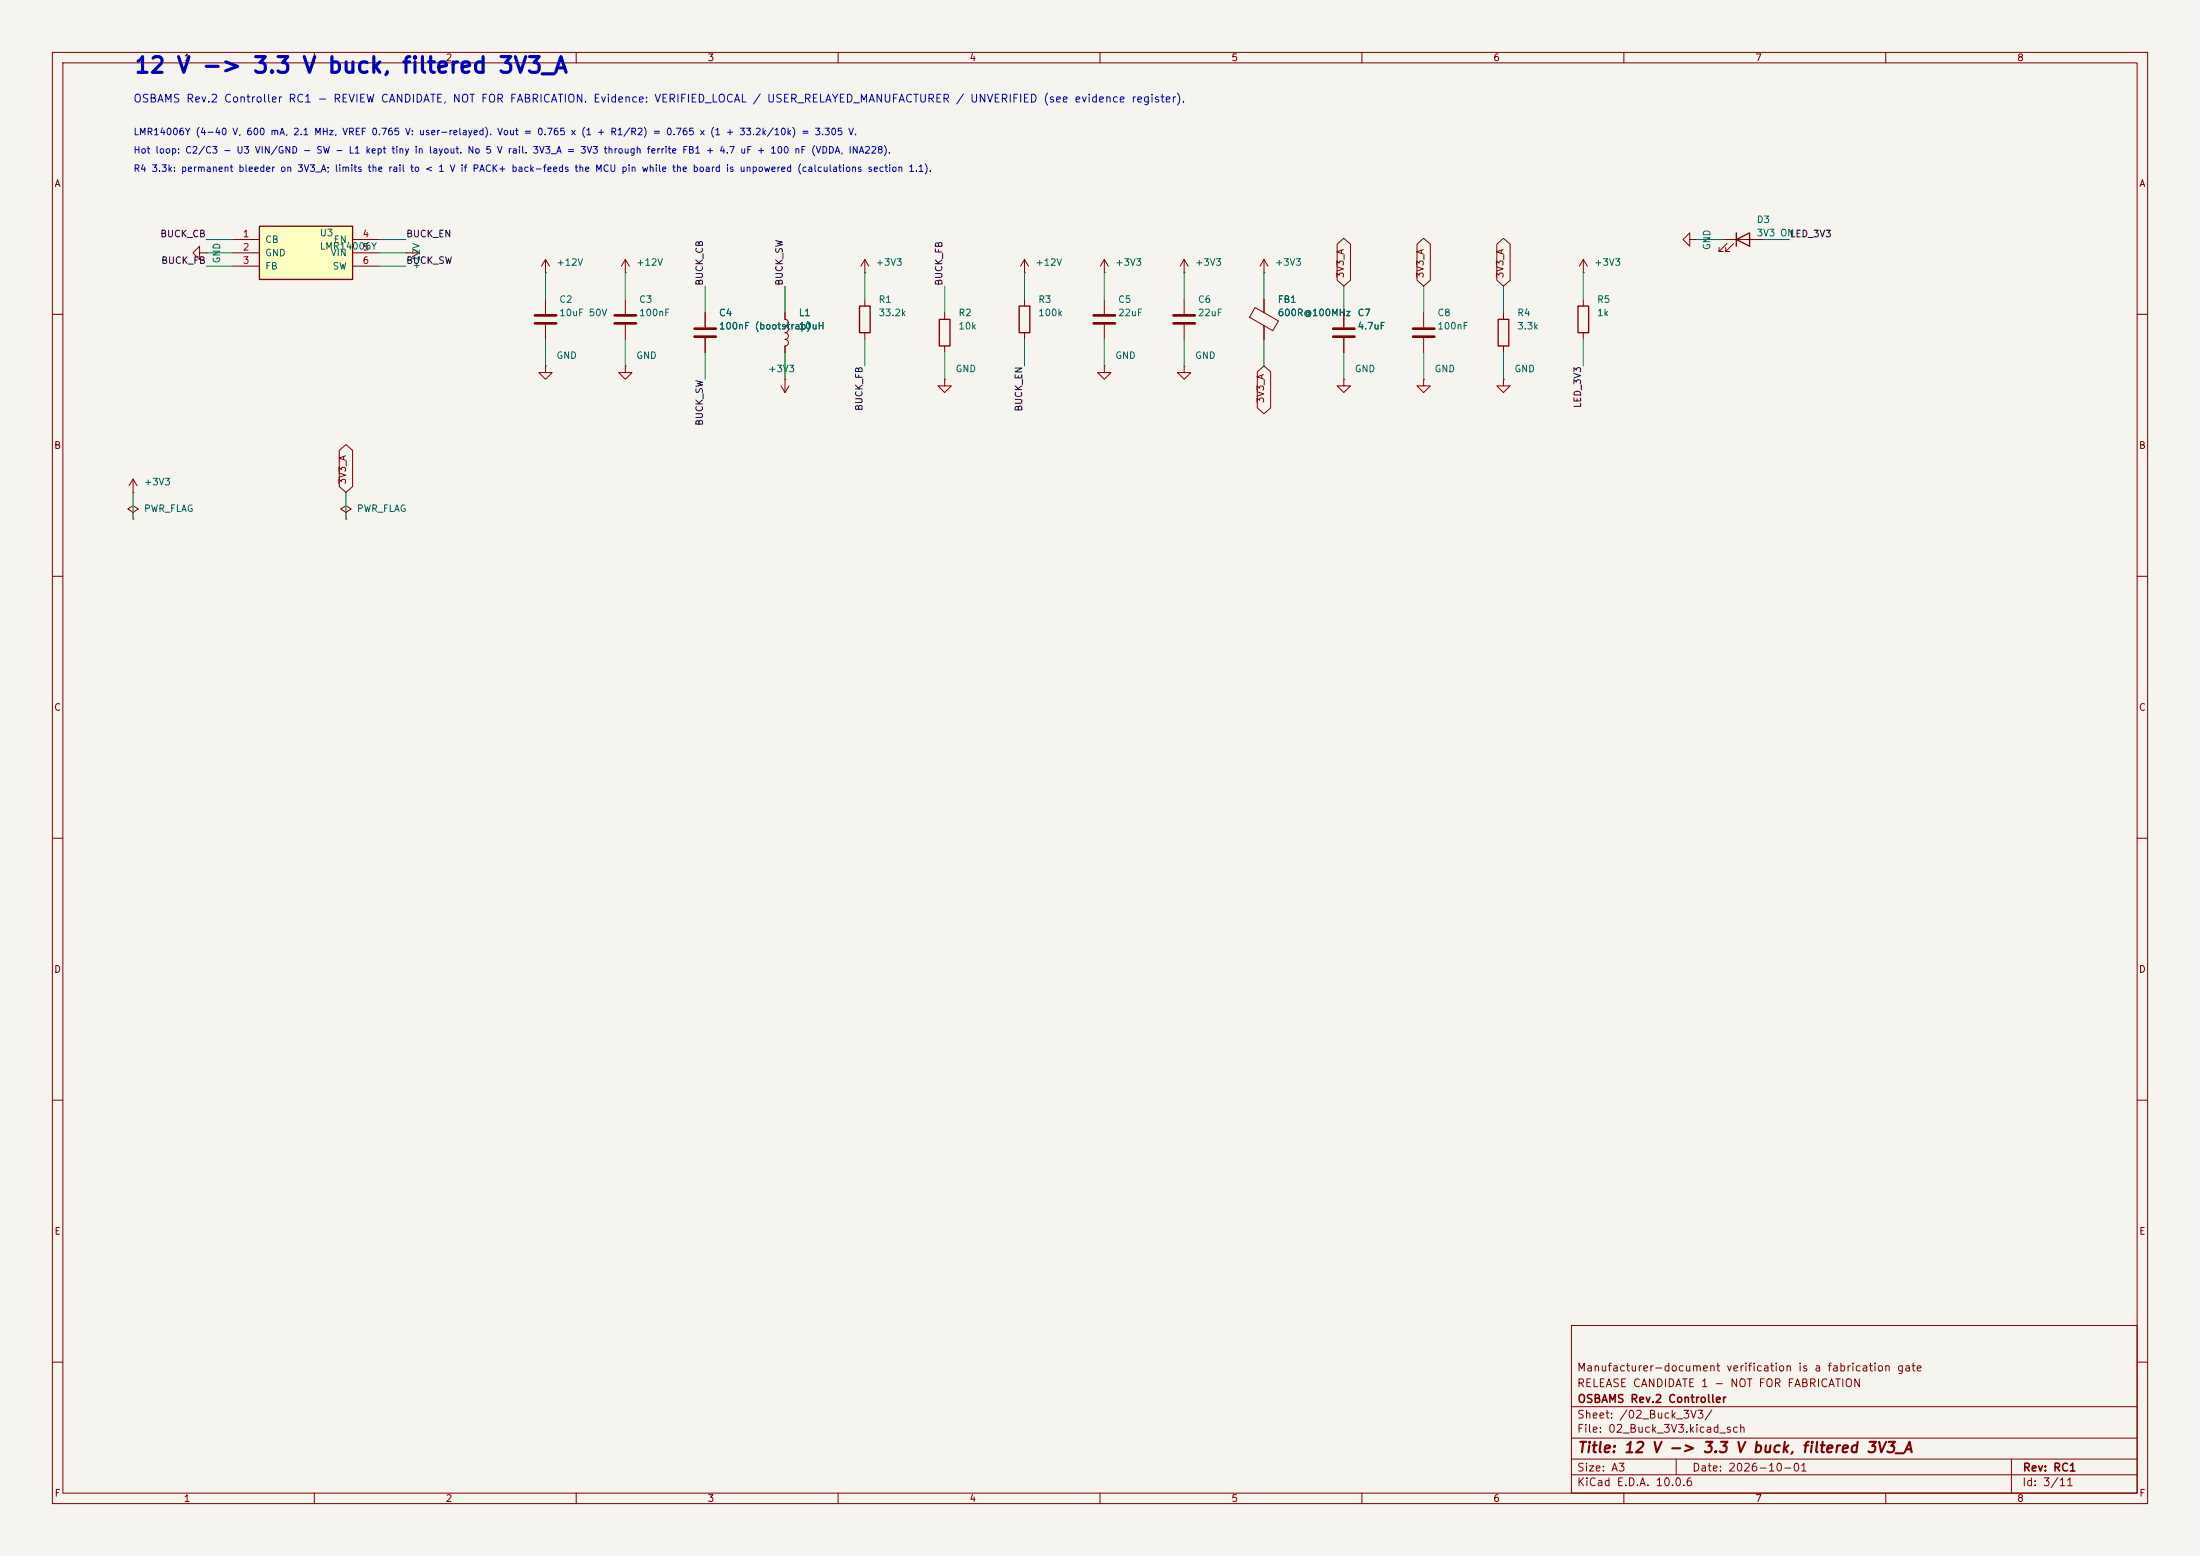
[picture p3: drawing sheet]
<svg xmlns="http://www.w3.org/2000/svg" width="420mm" height="297mm" viewBox="0 0 420 297" stroke-linecap="round" stroke-linejoin="round" font-family="sans-serif">
<path d="M0 0h420v297h-420z" fill="#f5f4ef" stroke="#f5f4ef" stroke-width=".19"/>
<g fill="none" stroke="#840000" stroke-width=".19">
<path d="M10 10h400v277h-400zM12 12h396v273h-396zM60 10v2M110 10v2M160 10v2M210 10v2M260 10v2M310 10v2M360 10v2M38.1 48.3v-1.3l-1.3 1.3 1.3 1.2v-1.2h1.3M39.4 48.3h.1M77.5 48.3h.1"/>
<path d="M77.5 48.3h2.5M78.7 47.5l1.3 .8M80 48.3l-1.3 .7M104.1 52.1h.1M104.1 49.5v2.6M104.1 57.2v2.7M104.1 49.5l-.7 1.3M104.1 49.5l.8 1.3M119.4 52.1h.1M119.4 49.5v2.6M119.4 57.2v2.7M119.4 49.5l-.8 1.3"/>
<path d="M119.4 49.5l.7 1.3M134.6 59.7v2.8M149.9 59.7v1.3a.64 .64 0 0 1 .6 .6 .64 .64 0 0 1-.6 .6 .64 .64 0 0 1 .6 .7 .64 .64 0 0 1-.6 .6 .64 .64 0 0 1 .6 .6 .64 .64 0 0 1-.6 .7 .64 .64 0 0 1 .6 .6 .64 .64 0 0 1-.6 .6v1.3M165.1 52.1h.1M165.1 49.5l-.8 1.3M165.1 49.5l.8 1.3M165.1 49.5v2.6M165.1 57.2v1.2M180.3 59.7v1.3M195.6 52.1h.1M195.6 49.5v2.6M195.6 57.2v1.2"/>
<path d="M195.6 49.5l-.8 1.3M195.6 49.5l.7 1.3M210.8 52.1h.1M210.8 49.5v2.6M210.8 57.2v2.7M210.8 49.5l-.7 1.3M210.8 49.5l.8 1.3M226.1 52.1h.1M226.1 49.5l-.8 1.3M226.1 49.5l.7 1.3M226.1 49.5v2.6M226.1 57.2v2.7"/>
<path d="M239.6 58.7l4.5 2.6-1.1 1.8-4.5-2.5zM241.3 52.1h.1M241.3 49.5l-.8 1.3M241.3 49.5l.8 1.3M241.3 49.5v2.6M241.3 57.2v2.5M256.5 59.7v2.8M271.8 59.7v2.8M287 59.7v1.3M302.3 52.1h.1M302.3 49.5v2.6M302.3 57.2v1.2"/>
<path d="M302.3 49.5l-.8 1.3M302.3 49.5l.7 1.3M322.6 45.7v-1.2l-1.3 1.2 1.3 1.3v-1.3h1.2M323.8 45.7h.1M328.9 45.7h7.6M329.7 46.5l-1.5 1.5h.7h-.7v-.8M331 46.5l-1.6 1.5h.8h-.8v-.8M10 60h2M104.1 69.9v1.2h1.3l-1.3 1.3-1.2-1.3h1.2M104.1 69.9h.1M104.1 62v2.8M119.4 69.9v1.2h1.2l-1.2 1.3-1.3-1.3h1.3"/>
<path d="M119.4 69.9h.1M119.4 62v2.8M134.6 64.5v2.8M149.1 73.7l.8 1.2M149.9 72.4h.1M149.9 72.4v2.5M150.6 73.7l-.7 1.2M165.1 63.5v1.3M180.3 72.4v1.3h1.3l-1.3 1.2-1.2-1.2h1.2M180.3 72.4h.1M180.3 66v1.3M195.6 63.5v1.3"/>
<path d="M210.8 69.9v1.2h1.3l-1.3 1.3-1.3-1.3h1.3M210.8 69.9h.1M210.8 62v2.8M226.1 69.9v1.2h1.2l-1.2 1.3-1.3-1.3h1.3M226.1 69.9h.1M226.1 62v2.8M241.3 62.2v2.6M256.5 72.4v1.3h1.3l-1.3 1.2-1.2-1.2h1.2M256.5 72.4h.1M256.5 64.5v2.8M271.8 72.4v1.3h1.2l-1.2 1.2-1.3-1.2h1.3M271.8 72.4h.1"/>
<path d="M271.8 64.5v2.8M287 72.4v1.3h1.3l-1.3 1.2-1.3-1.2h1.3M287 72.4h.1M287 66v1.3M302.3 63.5v1.3M408 60h2M25.4 94h.1M25.4 97.8l1-.6-1-.7-1 .7 1 .6v1.3M25.4 99.1h.1M25.4 91.4l-.8 1.3M25.4 91.4l.8 1.3M25.4 91.4v2.6"/>
<path d="M66 97.8l1.1-.6-1.1-.7-1 .7 1 .6v1.3M66 99.1h.1M10 110h2M408 110h2M10 160h2M408 160h2M10 210h2M408 210h2M300 253h108v32h-108zM10 260h2M300 278.5h108M300 274.5h108"/>
<path d="M300 268.5h108M320 278.5v3M384 278.5v6.5M408 260h2M60 285v2M110 285v2M160 285v2M210 285v2M260 285v2M300 281.5h108M310 285v2M360 285v2"/>
</g>
<path d="M164.1 58.4h2v5.1h-2zM194.6 58.4h2v5.1h-2zM301.2 58.4h2.1v5.1h-2.1zM331.5 45.7l2.5-1.2v2.5zM331.5 44.5v2.5M179.3 61h2.1v5h-2.1zM286 61h2v5h-2z" fill="none" stroke="#840000" stroke-width=".25"/>
<g fill="none" stroke="#840000" stroke-width=".51">
<path d="M102.1 60.2h4.1M102.1 61.7h4.1M117.3 60.2h4.1M117.3 61.7h4.1M132.6 62.7h4.1M132.6 64.3h4.1M208.8 60.2h4.1M208.8 61.7h4.1M224 60.2h4.1M224 61.7h4.1M254.5 62.7h4.1M254.5 64.3h4.1"/>
<path d="M269.7 62.7h4.1M269.7 64.3h4.1"/>
</g>
<path d="M49.5 43.2h17.8v10.1h-17.8z" fill="#ffffc2"/>
<path d="M49.5 43.2h17.8v10.1h-17.8z" fill="none" stroke="#840000" stroke-width=".25"/>
<g fill="none" stroke="#840000" stroke-width=".19">
<path d="M44.4 45.7h5.1M44.4 48.3h5.1M44.4 50.8h5.1M67.3 45.7h5.1M67.3 48.3h5.1M67.3 50.8h5.1M134.6 59.7v2.8M149.9 59.7v1.3M241.3 57.2v2.5M255.3 46.6l1.2-1.1 1.3 1.1v6.9l-1.3 1.1-1.2-1.1zM256.5 59.7v2.8M270.5 46.6l1.3-1.1 1.3 1.1v6.9l-1.3 1.1-1.3-1.1z"/>
<path d="M285.7 46.6l1.3-1.1 1.3 1.1v6.9l-1.3 1.1-1.3-1.1zM134.6 64.5v2.8M149.9 66v1.3M240 71l1.3-1.1 1.3 1.1v6.9l-1.3 1.1-1.3-1.1zM241.3 62.2v2.6M256.5 64.5v2.8M64.8 86l1.2-1.1 1.3 1.1v6.9l-1.3 1.1-1.2-1.1z"/>
</g>
<g fill="none" stroke="#009600" stroke-width=".19">
<path d="M39.4 48.3h5M39.4 45.7h5M39.4 50.8h5M72.4 48.3h5.1M72.4 45.7h5.1M72.4 50.8h5.1M104.1 52.1v5.1M119.4 52.1v5.1M134.6 54.6v5.1M149.9 54.6v5.1M165.1 52.1v5.1M180.3 54.6v5.1"/>
<path d="M195.6 52.1v5.1M210.8 52.1v5.1M226.1 52.1v5.1M241.3 52.1v5.1M256.5 54.6v5.1M271.8 54.6v5.1M287 54.6v5.1M302.3 52.1v5.1M323.8 45.7h5.1M336.5 45.7h5.1M104.1 64.8v5.1M119.4 64.8v5.1"/>
<path d="M134.6 67.3v5.1M149.9 67.3v5.1M165.1 64.8v5.1M180.3 67.3v5.1M195.6 64.8v5.1M210.8 64.8v5.1M226.1 64.8v5.1M241.3 64.8v5.1M256.5 67.3v5.1M271.8 67.3v5.1M287 67.3v5.1M302.3 64.8v5.1"/>
<path d="M25.4 94v5.1M66 94v5.1"/>
</g>
<text font-size="3" fill="#0000c2" x="25.5" y="14.7">12 V -&gt; 3.3 V buck, filtered 3V3_A</text>
<text font-size="2" fill="#840000" x="301" y="277.8">Title: 12 V -&gt; 3.3 V buck, filtered 3V3_A</text>
<text font-size="1.5" fill="#0000c2" x="25.4" y="19.9">OSBAMS Rev.2 Controller RC1 - REVIEW CANDIDATE, NOT FOR FABRICATION. Evidence: VERIFIED_LOCAL / USER_RELAYED_MANUFACTURER / UNVERIFIED (see evidence register).</text>
<g font-size="1.5" fill="#840000">
<text x="300.9" y="262.1">Manufacturer-document verification is a fabrication gate</text>
<text x="300.9" y="265.1">RELEASE CANDIDATE 1 - NOT FOR FABRICATION</text>
<text x="301" y="268.1">OSBAMS Rev.2 Controller</text>
<text x="300.9" y="273.8">File: 02_Buck_3V3.kicad_sch</text>
<text x="300.9" y="271.1">Sheet: /02_Buck_3V3/</text>
<text x="300.9" y="281.2">Size: A3</text>
<text x="322.9" y="281.2">Date: 2026-10-01</text>
<text x="386" y="281.2">Rev: RC1</text>
<text x="300.9" y="284">KiCad E.D.A. 10.0.6</text>
<text x="385.9" y="284">Id: 3/11</text>
</g>
<g font-size="1.3" fill="#840000">
<text x="35" y="12">1</text>
<text x="85" y="12">2</text>
<text x="135" y="12">3</text>
<text x="185" y="12">4</text>
<text x="235" y="12">5</text>
<text x="285" y="12">6</text>
<text x="335" y="12">7</text>
<text x="385" y="12">8</text>
<text x="10.3" y="36">A</text>
<text x="408.3" y="36">A</text>
<text x="256.9" y="53.2" transform="rotate(-90 256.9 53.2)">3V3_A</text>
<text x="272.1" y="53.2" transform="rotate(-90 272.1 53.2)">3V3_A</text>
<text x="287.3" y="53.2" transform="rotate(-90 287.3 53.2)">3V3_A</text>
<text x="241.6" y="77.1" transform="rotate(-90 241.6 77.1)">3V3_A</text>
<text x="10.2" y="86">B</text>
<text x="408.2" y="86">B</text>
<text x="66.4" y="92.6" transform="rotate(-90 66.4 92.6)">3V3_A</text>
<text x="10.2" y="136">C</text>
<text x="408.2" y="136">C</text>
<text x="10.2" y="186">D</text>
<text x="408.2" y="186">D</text>
<text x="10.3" y="236">E</text>
<text x="408.3" y="236">E</text>
<text x="10.3" y="286">F</text>
<text x="35" y="287">1</text>
<text x="85" y="287">2</text>
<text x="135" y="287">3</text>
<text x="185" y="287">4</text>
<text x="235" y="287">5</text>
<text x="285" y="287">6</text>
<text x="335" y="287">7</text>
<text x="385" y="287">8</text>
<text x="408.3" y="286">F</text>
</g>
<g font-size="1.3" fill="#0000c2">
<text x="25.4" y="29.6">Hot loop: C2/C3 - U3 VIN/GND - SW - L1 kept tiny in layout. No 5 V rail. 3V3_A = 3V3 through ferrite FB1 + 4.7 uF + 100 nF (VDDA, INA228).</text>
<text x="25.4" y="26.1">LMR14006Y (4-40 V, 600 mA, 2.1 MHz, VREF 0.765 V: user-relayed). Vout = 0.765 x (1 + R1/R2) = 0.765 x (1 + 33.2k/10k) = 3.305 V.</text>
<text x="25.4" y="33.1">R4 3.3k: permanent bleeder on 3V3_A; limits the rail to &lt; 1 V if PACK+ back-feeds the MCU pin while the board is unpowered (calculations section 1.1).</text>
</g>
<g font-size="1.3" fill="#0f0f0f">
<text x="30.5" y="45.6">BUCK_CB</text>
<text x="77.4" y="45.6">BUCK_EN</text>
<text x="341.6" y="45.6">LED_3V3</text>
<text x="30.7" y="50.7">BUCK_FB</text>
<text x="77.4" y="50.7">BUCK_SW</text>
<text x="134.5" y="54.6" transform="rotate(-90 134.5 54.6)">BUCK_CB</text>
<text x="149.7" y="54.6" transform="rotate(-90 149.7 54.6)">BUCK_SW</text>
<text x="180.2" y="54.6" transform="rotate(-90 180.2 54.6)">BUCK_FB</text>
<text x="302.1" y="78" transform="rotate(-90 302.1 78)">LED_3V3</text>
<text x="134.5" y="81.4" transform="rotate(-90 134.5 81.4)">BUCK_SW</text>
<text x="165" y="78.5" transform="rotate(-90 165 78.5)">BUCK_FB</text>
<text x="195.5" y="78.7" transform="rotate(-90 195.5 78.7)">BUCK_EN</text>
</g>
<g font-size="1.3" fill="#a90000">
<text x="46.3" y="45.6">1</text>
<text x="69.1" y="45.6">4</text>
<text x="46.3" y="48.1">2</text>
<text x="46.3" y="50.7">3</text>
<text x="69.1" y="48.1">5</text>
<text x="69.1" y="50.7">6</text>
</g>
<g font-size="1.3" fill="#006464">
<text x="50.5" y="46.7">CB</text>
<text x="60.9" y="45.4">U3</text>
<text x="60.9" y="48">LMR14006Y</text>
<text x="63.6" y="46.7">EN</text>
<text x="326.8" y="47.8" transform="rotate(-90 326.8 47.8)">GND</text>
<text x="335.3" y="42.9">D3</text>
<text x="335.3" y="45.4">3V3 ON</text>
<text x="42.3" y="50.4" transform="rotate(-90 42.3 50.4)">GND</text>
<text x="50.5" y="49.2">GND</text>
<text x="50.5" y="51.8">FB</text>
<text x="63" y="49.2">VIN</text>
<text x="63.4" y="51.8">SW</text>
<text x="80.4" y="51.6" transform="rotate(-90 80.4 51.6)">+12V</text>
<text x="106.1" y="51">+12V</text>
<text x="121.4" y="51">+12V</text>
<text x="167.1" y="51">+3V3</text>
<text x="197.6" y="51">+12V</text>
<text x="212.8" y="51">+3V3</text>
<text x="228" y="51">+3V3</text>
<text x="243.3" y="51">+3V3</text>
<text x="304.2" y="51">+3V3</text>
<text x="106.7" y="58.1">C2</text>
<text x="121.9" y="58.1">C3</text>
<text x="167.6" y="58.1">R1</text>
<text x="198.1" y="58.1">R3</text>
<text x="213.3" y="58.1">C5</text>
<text x="228.6" y="58.1">C6</text>
<text x="243.8" y="58.1">FB1</text>
<text x="304.8" y="58.1">R5</text>
<text x="106.7" y="60.7">10uF 50V</text>
<text x="121.9" y="60.7">100nF</text>
<text x="137.1" y="60.7">C4</text>
<text x="137.1" y="63.2">100nF (bootstrap)</text>
<text x="152.4" y="60.7">L1</text>
<text x="152.4" y="63.2">10uH</text>
<text x="167.6" y="60.7">33.2k</text>
<text x="182.9" y="60.7">R2</text>
<text x="182.9" y="63.2">10k</text>
<text x="198.1" y="60.7">100k</text>
<text x="213.3" y="60.7">22uF</text>
<text x="228.6" y="60.7">22uF</text>
<text x="243.8" y="60.7">600R@100MHz</text>
<text x="259.1" y="60.7">C7</text>
<text x="259.1" y="63.2">4.7uF</text>
<text x="274.3" y="60.7">C8</text>
<text x="274.3" y="63.2">100nF</text>
<text x="289.5" y="60.7">R4</text>
<text x="289.5" y="63.2">3.3k</text>
<text x="304.8" y="60.7">1k</text>
<text x="106.1" y="68.8">GND</text>
<text x="121.4" y="68.8">GND</text>
<text x="146.5" y="71.4">+3V3</text>
<text x="182.3" y="71.4">GND</text>
<text x="212.8" y="68.8">GND</text>
<text x="228" y="68.8">GND</text>
<text x="258.5" y="71.4">GND</text>
<text x="273.8" y="71.4">GND</text>
<text x="289" y="71.4">GND</text>
<text x="27.4" y="92.9">+3V3</text>
<text x="27.4" y="98">PWR_FLAG</text>
<text x="68" y="98">PWR_FLAG</text>
</g>
</svg>
